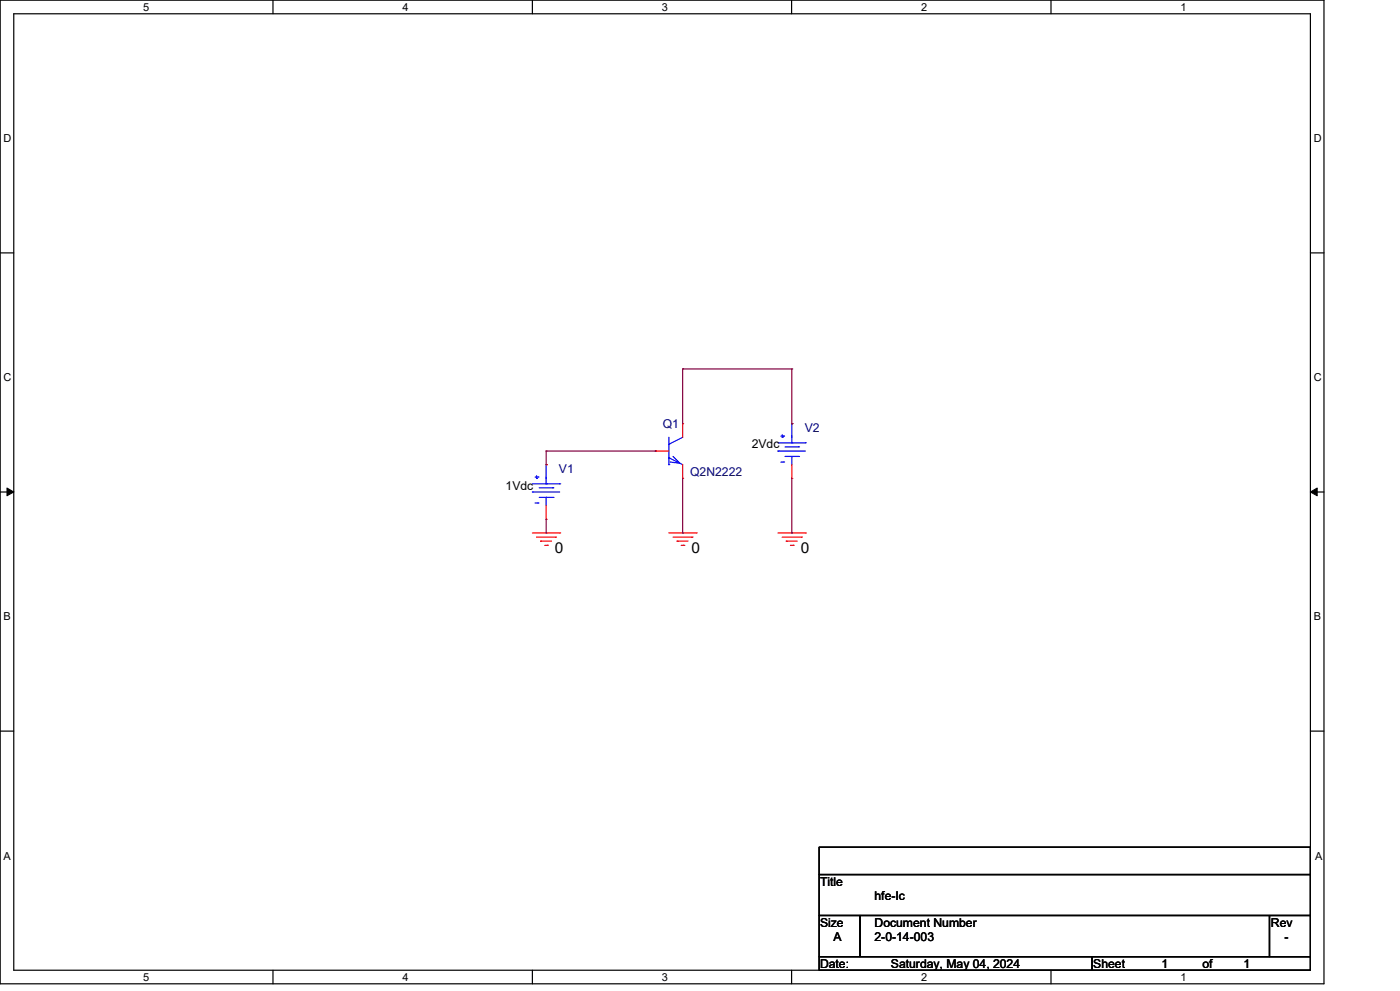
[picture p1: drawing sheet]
<svg xmlns="http://www.w3.org/2000/svg" width="297mm" height="210mm" viewBox="0 0 297 210" stroke-linecap="round" stroke-linejoin="round" font-family="sans-serif">
<g fill="none" stroke="#000" stroke-width=".25">
<path d="M0 0h280.6v208.4h-280.6zM2.9 2.9h274.8v202.6h-274.8zM57.8 0v2.9M112.8 0v2.9M167.8 0v2.9M222.7 0v2.9M0 53.6h2.9M277.7 53.6h2.9M0 104.2h2.9M277.7 104.2h2.9M0 154.9h2.9M277.7 154.9h2.9"/>
<path d="M173.6 179.4h104.1v5.8h-104.1zM173.6 185.2h104.1v8.7h-104.1zM173.6 193.9h8.7v8.7h-8.7zM182.3 193.9h86.7v8.7h-86.7zM269 193.9h8.7v8.7h-8.7zM57.8 205.5v2.9M112.8 205.5v2.9M167.8 205.5v2.9M173.6 202.6h57.8v2.9h-57.8zM222.7 205.5v2.9M231.4 202.6h46.3v2.9h-46.3z"/>
</g>
<path d="M1.5 103.4l1.4 .8-1.4 .8zM277.7 104.2l1.4-.8v1.6z" fill="#000" stroke="#000" stroke-width=".21"/>
<g fill="none" stroke="#f00" stroke-width=".25">
<path d="M115.7 98.4h.1M138.9 95.5h.1M138.9 95.5h2.8M144.7 89.7h.1M144.7 89.7v2.9M144.7 98.4v2.9M167.8 89.7h.1M167.8 98.4v2.9M112.8 112.9h5.8M113.7 113.8h4M114.6 114.6h.1M114.6 114.6h2.3"/>
<path d="M115.4 115.5h.6M115.7 110h.1M115.7 107.1v2.9M116 115.5h.1M117.7 113.8h.1M118.6 112.9h.1M141.7 112.9h5.8M142.6 113.8h4.1M143.5 114.6h.1M143.5 114.6h2.3M144.4 115.5h.5M144.7 101.3h.1"/>
<path d="M144.9 115.5h.1M146.7 113.8h.1M147.5 112.9h.1M164.9 112.9h5.8M165.8 113.8h4M166.6 114.6h.1M166.6 114.6h2.3M167.5 115.5h.6M167.8 101.3h.1M168.1 115.5h.1M169.8 113.8h.1M170.7 112.9h.1"/>
</g>
<g fill="none" stroke="#00f" stroke-width=".25">
<path d="M115.7 98.4h.1M115.7 98.4v4.1M141.7 94.1h.1M141.7 97h.1M141.7 98.4h.1M141.7 97l3 1.4M141.7 92.6v5.8M142.6 96.7l1.5 1.4-2.1-.2M144.7 92.6l-3 1.5M164.9 95.5h.1M164.9 95.5h5.8M164.9 93.8h5.8"/>
<path d="M165.5 92.4h.6M165.5 97.9h.6M165.8 92.6h.1M165.8 92.1v.5M166.1 92.4h.1M166.1 97.9h.1M166.4 94.6h2.8M166.4 96.7h2.8M167.8 93.8h.1M167.8 96.7h.1M167.8 89.7h.1M167.8 89.7v4.1"/>
<path d="M167.8 96.7v1.7M169.2 94.6h.1M169.2 96.7h.1M170.7 93.8h.1M112.8 104.2h.1M112.8 104.2h5.8M112.8 102.5h5.8M113.4 101h.6M113.4 106.5h.6M113.7 101.3h.1M113.7 100.7v.6M114 101h.1"/>
<path d="M114 106.5h.1M114.3 103.3h2.9M114.3 105.4h2.9M115.7 102.5h.1M115.7 105.4h.1M115.7 105.4v1.7M117.2 103.3h.1M117.2 105.4h.1M118.6 102.5h.1"/>
</g>
<g fill="none" stroke="#800040" stroke-width=".25">
<path d="M144.7 78.1h.1M144.7 78.1v11.6M144.7 78.1h23.1M167.8 78.1h.1M167.8 78.1v11.6M115.7 95.5h.1M115.7 95.5v2.9M115.7 95.5h23.2M138.9 95.5h.1M167.8 89.7h.1M115.7 112.9h.1M115.7 110v2.9"/>
<path d="M144.7 112.9h.1M144.7 101.3v11.6M167.8 112.9h.1M167.8 101.3v11.6"/>
</g>
<g font-size="3.2">
<text x="117.6" y="117.2">0</text>
<text x="146.6" y="117.2">0</text>
<text x="169.7" y="117.2">0</text>
</g>
<g font-size="2.6" fill="#000080">
<text x="140.5" y="90.7">Q1</text>
<text x="170.6" y="91.5">V2</text>
<text x="118.4" y="100.2">V1</text>
<text x="146.3" y="100.8">Q2N2222</text>
</g>
<g font-size="2.6">
<text x="159.3" y="95">2Vdc</text>
<text x="107.1" y="103.7">1Vdc</text>
<text x="173.8" y="187.7">Title</text>
<text x="185.3" y="190.6">hfe-Ic</text>
<text x="173.8" y="196.3">Size</text>
<text x="185.3" y="196.3">Document Number</text>
<text x="269.3" y="196.3">Rev</text>
<text x="176.7" y="199.3">A</text>
<text x="185.3" y="199.3">2-0-14-003</text>
<text x="272.2" y="199.3">-</text>
<text x="173.8" y="205.1">Date:</text>
<text x="188.8" y="205.1">Saturday, May 04, 2024</text>
<text x="231.7" y="205.1">Sheet</text>
<text x="246.2" y="205.1">1</text>
<text x="254.8" y="205.1">of</text>
<text x="263.5" y="205.1">1</text>
</g>
<g font-size="2.3">
<text x="30.4" y="2.2">5</text>
<text x="85.3" y="2.2">4</text>
<text x="140.3" y="2.2">3</text>
<text x="195.2" y="2.2">2</text>
<text x="250.2" y="2.2">1</text>
<text x=".8" y="30.1">D</text>
<text x="278.4" y="30.1">D</text>
<text x=".8" y="80.8">C</text>
<text x="278.4" y="80.8">C</text>
<text x=".8" y="131.4">B</text>
<text x="278.4" y="131.4">B</text>
<text x=".8" y="182.2">A</text>
<text x="278.7" y="182.2">A</text>
<text x="30.4" y="207.7">5</text>
<text x="85.3" y="207.7">4</text>
<text x="140.3" y="207.7">3</text>
<text x="195.2" y="207.7">2</text>
<text x="250.2" y="207.7">1</text>
</g>
</svg>
